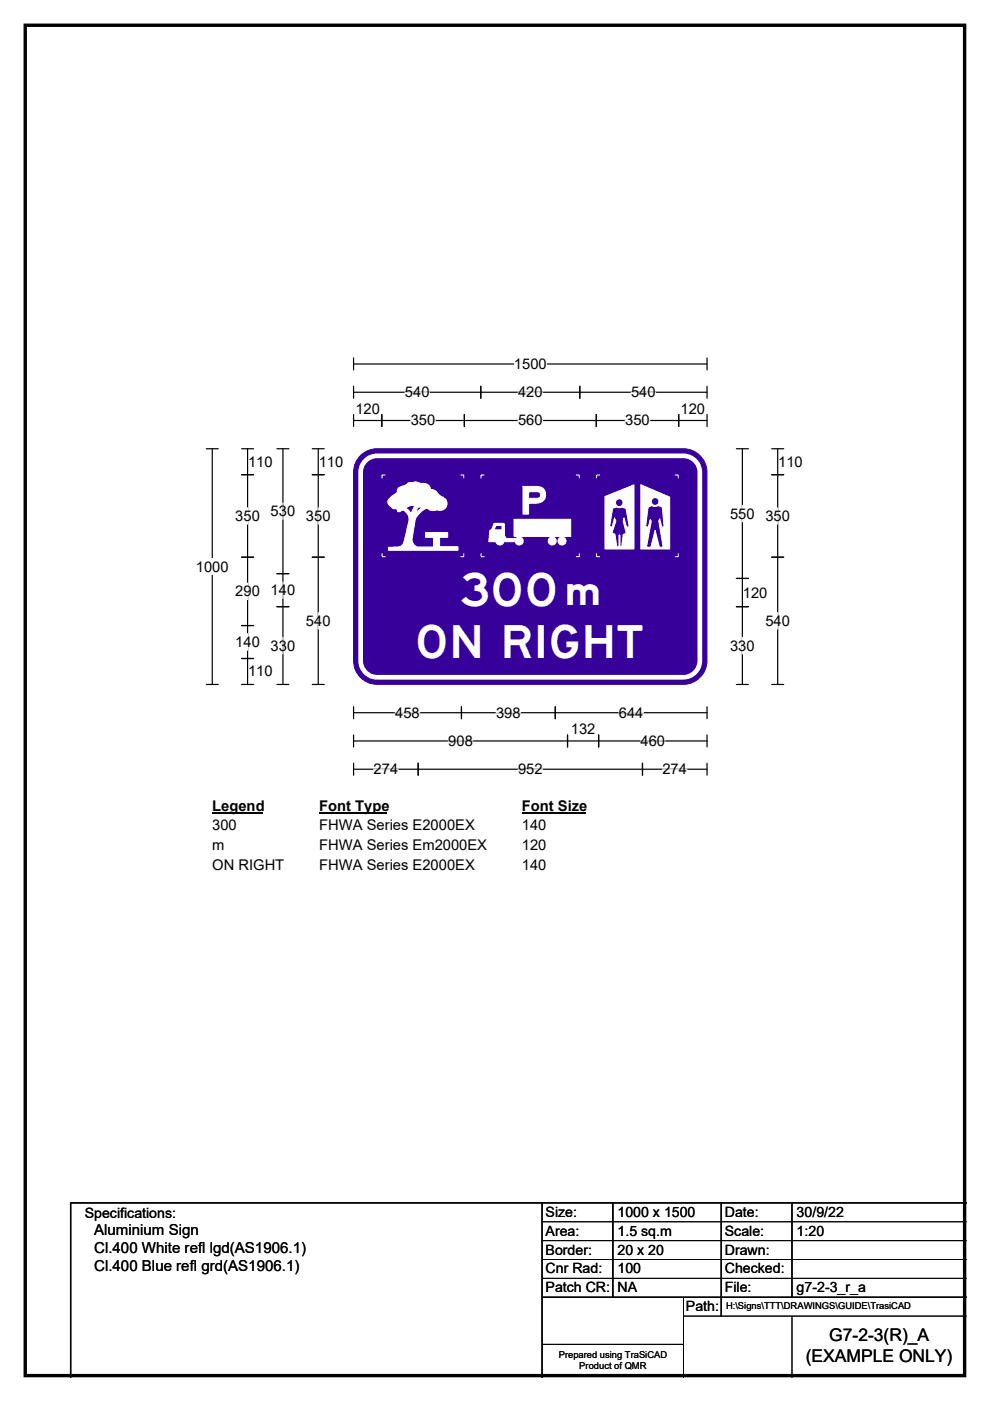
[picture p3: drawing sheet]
<svg xmlns="http://www.w3.org/2000/svg" width="210mm" height="297mm" viewBox="0 0 210 297" stroke-linecap="round" stroke-linejoin="round" font-family="sans-serif">
<path d="M5.4 5.4h199.2v286.3h-199.2z" fill="none" stroke="#000" stroke-width=".72"/>
<path d="M75 77.2h75M75 75.9v2.5M150 75.9v2.5" fill="none" stroke="#000" stroke-width=".25"/>
<path d="M109 75.4h7v3.5h-7z" fill="#fff"/>
<g fill="none" stroke="#000" stroke-width=".25">
<path d="M43.8 95.1h2.5M45 95.1v50M75 83.2h75M75 81.9v2.5M75 87.9v2.5M75 89.2h75M81 87.9v2.5M98.5 87.9v2.5M102 81.9v2.5M123 81.9v2.5M126.5 87.9v2.5M144 87.9v2.5"/>
<path d="M150 81.9v2.5M150 87.9v2.5M43.8 145.1h2.5M75 149.8v2.6M75 155.8v2.6M75 151.1h75M75 157.1h75M97.9 149.8v2.6M117.8 149.8v2.6M120.4 155.8v2.6M127 155.8v2.6M150 149.8v2.6"/>
<path d="M150 155.8v2.6M75 161.8v2.6M75 163.1h75M88.7 161.8v2.6M136.3 161.8v2.6M150 161.8v2.6"/>
</g>
<g fill="none" stroke="#fff" stroke-width=".25">
<path d="M85.9 83.2h5.2M87.1 89.2h5.2M109.9 83.2h5.2M109.9 89.2h5.2M132.6 89.2h5.2M133.9 83.2h5.2M83.8 151.1h5.2M95.1 157.1h5.2M105.2 151.1h5.2M131.3 151.1h5.2M135.9 157.1h5.2M79.2 163.1h5.3"/>
<path d="M109.9 163.1h5.2M140.5 163.1h5.2"/>
</g>
<path d="M41.6 118.4h6.9v3.5h-6.9z" fill="#fff"/>
<g fill="none" stroke="#000" stroke-width=".25">
<path d="M51.2 95.1h2.6M52.5 95.1v50M58.7 95.1h2.6M60 95.1v50M66.2 95.1h2.6M67.5 95.1v50M156.2 95.1h2.5M157.5 95.1v50M163.7 95.1h2.5M165 95.1v50M51.2 100.6h2.6M51.2 118.1h2.6"/>
<path d="M66.2 100.6h2.6M66.2 118.1h2.6M163.7 100.6h2.5M163.7 118.1h2.5M51.2 132.6h2.6M51.2 139.6h2.6M58.7 121.6h2.6M58.7 128.6h2.6M156.2 128.6h2.5M156.2 122.6h2.5M51.2 145.1h2.6M58.7 145.1h2.6"/>
<path d="M66.2 145.1h2.6M156.2 145.1h2.5M163.7 145.1h2.5"/>
</g>
<path d="M52.5 107.7v3.4M60 106.6v3.5M67.5 107.7v3.4M157.5 107.1v3.5M165 107.7v3.4M52.5 123.6v3.5M52.5 134.4v3.5M60 123.4v3.5M60 135.1v3.5M67.5 129.9v3.5M157.5 135.1v3.5M165 129.9v3.5" fill="none" stroke="#fff" stroke-width=".25"/>
<path d="M45 169.1h10.8v3.5h-10.8z" fill="#fff"/>
<path d="M45 172.4h10.8" fill="none" stroke="#000" stroke-width=".32"/>
<path d="M67.7 169.1h14.4v3.5h-14.4z" fill="#fff"/>
<path d="M67.7 172.4h14.4" fill="none" stroke="#000" stroke-width=".32"/>
<path d="M110.7 169.1h13.4v3.5h-13.4z" fill="#fff"/>
<path d="M110.7 172.4h13.4" fill="none" stroke="#000" stroke-width=".32"/>
<g fill="#fff">
<path d="M45 173.3h5.2v3.5h-5.2z"/>
<path d="M67.7 173.3h32.9v3.5h-32.9z"/>
<path d="M110.7 173.3h5.2v3.5h-5.2z"/>
<path d="M45 177.5h2.6v3.5h-2.6z"/>
<path d="M67.7 177.5h35.5v3.5h-35.5z"/>
<path d="M110.7 177.5h5.2v3.5h-5.2z"/>
<path d="M45 181.7h15.2v3.4h-15.2z"/>
<path d="M67.7 181.7h32.9v3.4h-32.9z"/>
<path d="M110.7 181.7h5.2v3.4h-5.2z"/>
</g>
<path d="M76.2 96.9a5 5 0 0 1 3.8-1.8h64.9a5 5 0 0 1 5 5v40a5 5 0 0 1-5 5h-64.9a5 5 0 0 1-5-5v-40a5 5 0 0 1 1.2-3.2z" fill-rule="evenodd" fill="#37009b" stroke="#37009b" stroke-width=".21"/>
<path d="M77.5 97.7a3.5 3.5 0 0 1 2.5-1.1h64.9a3.5 3.5 0 0 1 3.5 3.5v40a3.5 3.5 0 0 1-3.5 3.5h-64.9a3.5 3.5 0 0 1-3.5-3.5v-40a3.5 3.5 0 0 1 1-2.4z" fill="none" stroke="#fff" stroke-width=".99"/>
<path d="M84.5 103.5l-.3 .9-.3 .2a4.6 4.6 0 0 0-1.7 1.8l.3 .6 .8 .8 .8 .1 .3 .6 1-.3a.92 .92 0 0 1 .9 .6 2.93 2.93 0 0 1 .3 2.3l-.3 1a8.6 8.6 0 0 1-.9 3.4l-.8 .5h-2.2v.7h14.8v-.8h-4v-2h1.8v-1h-4.7v1h1.6v2.1h-3.3a1.7 1.7 0 0 1-1.2-1.7l.7-4.1 .3-.8 .8-.8a1.68 1.68 0 0 1 1.6-.7l.7 .3 1.1-.1a1.55 1.55 0 0 0 2.2-1 1.55 1.55 0 0 0-1.4-1.9l-.3-.3a2.7 2.7 0 0 0-1.6-1.1h-.1a1.62 1.62 0 0 0-2.2-1.3l-.9-.3-1.5 .1-.8 .6zM86.1 107.7l1.1 1.2 .7-1.6-.8-.1zM88.6 107.5h1l-1.5 1.3z" fill-rule="evenodd" fill="#fff"/>
<path d="M81 117.4v.6h.7M81.7 100.7h-.7v.7M84.5 103.5l1.5-.6 .8-.6 1.5-.1 1 .3a1.59 1.59 0 0 1 2.1 1.3 2.34 2.34 0 0 1 1.6 1l.4 .4a1.55 1.55 0 0 1 1.4 1.9 1.55 1.55 0 0 1-2.1 1h-1.5a.96 .96 0 0 0-1.4 0l-1.4 1.3-.3 .7-.7 4.2a1.7 1.7 0 0 0 1.2 1.7h3.3v-2.1h-1.6v-1h4.7v1h-1.8v2h4v.8h-14.8v-.7h2.2l.8-.5a14.5 14.5 0 0 0 1.2-4.4 2.36 2.36 0 0 0-1-3l-1.1 .4-.4-.6-.8-.1-.8-.7a.95 .95 0 0 1 .2-1.5l1.5-1.1zM86.1 107.7l1-.5 .8 .1-.7 1.6zM88.6 107.5h1l-1.5 1.3zM97.7 100.7h.7v.6M98.4 117.4v.6h-.7" fill="none" stroke="#fff" stroke-width=".21"/>
<path d="M110.9 103.1h2.9a1.78 1.78 0 0 1 1.9 1.7 1.78 1.78 0 0 1-1.8 1.9h-1.8v2.3h-1.2zM112.1 104.3v1.3h2l.5-.3 .1-.5-.3-.4zM109.3 114.7a.85 .85 0 0 0 1.7 0 .85 .85 0 0 0-1.7 0zM105.2 114.7a.85 .85 0 0 0 1.7 0 .85 .85 0 0 0-1.7 0zM116.3 114.7a.85 .85 0 0 0 1.7 0 .85 .85 0 0 0-1.7 0zM118.4 114.7a.85 .85 0 0 0 1.7 0 .85 .85 0 0 0-1.7 0zM109 110.1v3.6h12.1v-3.6zM104.8 111.1l.3-.1h1.8l.1 2.7 .4 .5h1.9l-.1 .7h-2.2a1 1 0 0 0-1-1.1 1 1 0 0 0-.9 1.1h-1.4l.2-2.4 .4-.2zM105.1 111.5l.2-.1h1.1l.1 .8-.2 .2-1.4-.1z" fill-rule="evenodd" fill="#fff"/>
<g fill="none" stroke="#fff" stroke-width=".21">
<path d="M102 117.4v.6h.7M102.7 100.7h-.7v.7M104.8 111.1l.3-.1h1.8l.1 2.7 .4 .5h1.9l-.1 .7h-2.2a1 1 0 0 0-1-1.1 1 1 0 0 0-.9 1.1h-1.4l.2-2.4 .4-.2zM105.1 111.5l.2-.1h1.1l.1 .8-.2 .2-1.4-.1zM109 110.1h12.1v3.6h-12.1zM110.9 103.1h2.9a1.78 1.78 0 0 1 1.9 1.7 1.78 1.78 0 0 1-1.8 1.9h-1.8v2.3h-1.2zM112.1 104.3l2.3 .1 .3 .4-.1 .5-.5 .3h-2zM122.2 100.7h.7v.6M122.9 117.4v.6h-.7"/>
<circle cx="106" cy="114.7" r=".85"/>
<circle cx="110.1" cy="114.7" r=".85"/>
<circle cx="117.1" cy="114.7" r=".84"/>
<circle cx="119.2" cy="114.7" r=".85"/>
</g>
<path d="M128.3 105.3v11.1h6.2v-13.6zM135.9 102.8l6.2 2.6v11h-6.2zM130.5 106.6a.85 .85 0 0 0 1.7 0 .85 .85 0 0 0-1.7 0zM138.1 106.3a.85 .85 0 0 0 1.7 0 .85 .85 0 0 0-1.7 0zM129.9 107.8l-.6 3.8 .5 .2 .5-2 .3 .7-.8 2.5 .6 .3 .4 2.6h.5v-2.4h.2v2.4h.3l.4-2.6 .6-.2-.6-2.6 .1-.7 .6 2 .6-.1-.7-3.9-.9-.3-.7 .1-.4-.1zM137.5 107.5l.8-.3 .7 .2 .6-.2 .9 .3 .3 4.2-.4 .1-.4-1.8-.3 .4 1 5.6h-.9l-.8-3.6-1 3.6h-.9l1-5.5-.2-.3-.4 1.6-.6-.2z" fill-rule="evenodd" fill="#fff"/>
<g fill="none" stroke="#fff" stroke-width=".21">
<path d="M126.5 117.4v.6h.7M127.2 100.7h-.7v.6M128.3 105.3l6.2-2.5v13.6h-6.2zM129.9 107.8l.9-.3 .4 .1 .7-.1 .9 .3 .7 3.9-.6 .1-.6-2-.1 .7 .6 2.6-.6 .2-.4 2.6h-.3v-2.4h-.2v2.4h-.5l-.4-2.6-.6-.3 .8-2.5-.3-.7-.5 2-.5-.2zM135.9 102.8l6.2 2.6v11h-6.2zM137.5 107.5l.8-.3 .7 .2 .6-.2 .9 .3 .3 4.2-.4 .1-.4-1.8-.3 .4 1 5.6h-.9l-.8-3.6-1 3.6h-.9l1-5.5-.2-.3-.4 1.6-.6-.2zM143.2 100.7h.6v.7M143.8 117.4v.6h-.6"/>
<circle cx="131.4" cy="106.6" r=".82"/>
<circle cx="139" cy="106.3" r=".83"/>
</g>
<path d="M115 255v37M130 255v20M153 255v24M168 255v20M205 255h-190v37M115 275h90" fill="none" stroke="#000" stroke-width=".3"/>
<path d="M115 259h90M115 263h90M115 267h90M115 271h90M145 279h60M145 275v17M168 279v13M115 285h30" fill="none" stroke="#000" stroke-width=".21"/>
<g font-size="9.7" fill="#fff">
<text x="97.4" y="128.4">300</text>
<text x="88" y="139.4">ON RIGHT</text>
</g>
<text font-size="8.3" fill="#fff" x="119.2" y="128.2">m</text>
<g font-size="3.7">
<text x="175.9" y="284.4">G7-2-3(R)_A</text>
<text x="170.9" y="288.9">(EXAMPLE ONLY)</text>
</g>
<g font-size="3.2">
<text x="20" y="261.9">Aluminium Sign</text>
<text x="20" y="265.7">Cl.400 White refl lgd(AS1906.1)</text>
<text x="20" y="269.6">Cl.400 Blue refl grd(AS1906.1)</text>
</g>
<g font-size="3.1">
<text x="109" y="78.2">1500</text>
<text x="75.4" y="87.8">120</text>
<text x="85.9" y="84.2">540</text>
<text x="109.9" y="84.2">420</text>
<text x="133.9" y="84.2">540</text>
<text x="144.4" y="87.8">120</text>
<text x="87.1" y="90.2">350</text>
<text x="109.9" y="90.2">560</text>
<text x="132.6" y="90.2">350</text>
<text x="52.6" y="98.9">110</text>
<text x="67.6" y="98.9">110</text>
<text x="165.1" y="98.9">110</text>
<text x="49.9" y="110.4">350</text>
<text x="57.4" y="109.4">530</text>
<text x="64.9" y="110.4">350</text>
<text x="154.9" y="109.9">550</text>
<text x="162.3" y="110.4">350</text>
<text x="41.6" y="121.2">1000</text>
<text x="49.9" y="126.4">290</text>
<text x="57.4" y="126.2">140</text>
<text x="157.6" y="126.7">120</text>
<text x="49.9" y="137.2">140</text>
<text x="57.4" y="137.9">330</text>
<text x="64.9" y="132.7">540</text>
<text x="154.9" y="137.9">330</text>
<text x="162.3" y="132.7">540</text>
<text x="52.6" y="143.4">110</text>
<text x="83.8" y="152.2">458</text>
<text x="105.2" y="152.2">398</text>
<text x="121.1" y="155.7">132</text>
<text x="131.3" y="152.2">644</text>
<text x="95.1" y="158.2">908</text>
<text x="135.9" y="158.2">460</text>
<text x="79.2" y="164.1">274</text>
<text x="109.9" y="164.1">952</text>
<text x="140.5" y="164.1">274</text>
<text x="45" y="171.9">Legend</text>
<text x="67.7" y="171.9">Font Type</text>
<text x="110.7" y="171.9">Font Size</text>
<text x="45" y="176.1">300</text>
<text x="67.7" y="176.1">FHWA Series E2000EX</text>
<text x="110.7" y="176.1">140</text>
<text x="45" y="180.3">m</text>
<text x="45" y="184.4">ON RIGHT</text>
<text x="67.7" y="180.3">FHWA Series Em2000EX</text>
<text x="67.7" y="184.4">FHWA Series E2000EX</text>
<text x="110.7" y="180.3">120</text>
<text x="110.7" y="184.4">140</text>
</g>
<g font-size="3">
<text x="115.7" y="258">Size:</text>
<text x="131" y="258">1000 x 1500</text>
<text x="153.7" y="258">Date:</text>
<text x="169" y="258">30/9/22</text>
<text x="18" y="258.2">Specifications:</text>
<text x="115.7" y="262">Area:</text>
<text x="131" y="262">1.5 sq.m</text>
<text x="153.7" y="262">Scale:</text>
<text x="169" y="262">1:20</text>
<text x="115.7" y="266">Border:</text>
<text x="115.7" y="270">Cnr Rad:</text>
<text x="131" y="266">20 x 20</text>
<text x="131" y="270">100</text>
<text x="153.7" y="266">Drawn:</text>
<text x="153.7" y="270">Checked:</text>
<text x="115.7" y="274">Patch CR:</text>
<text x="131" y="274">NA</text>
<text x="153.7" y="274">File:</text>
<text x="169" y="274">g7-2-3_r_a</text>
<text x="145.5" y="278">Path:</text>
</g>
<g font-size="2">
<text x="154" y="277.6">H:\Signs\TTT\DRAWINGS\GUIDE\TrasiCAD</text>
<text x="118.5" y="287.8">Prepared using TraSiCAD</text>
<text x="122.9" y="290.2">Product of QMR</text>
</g>
</svg>
